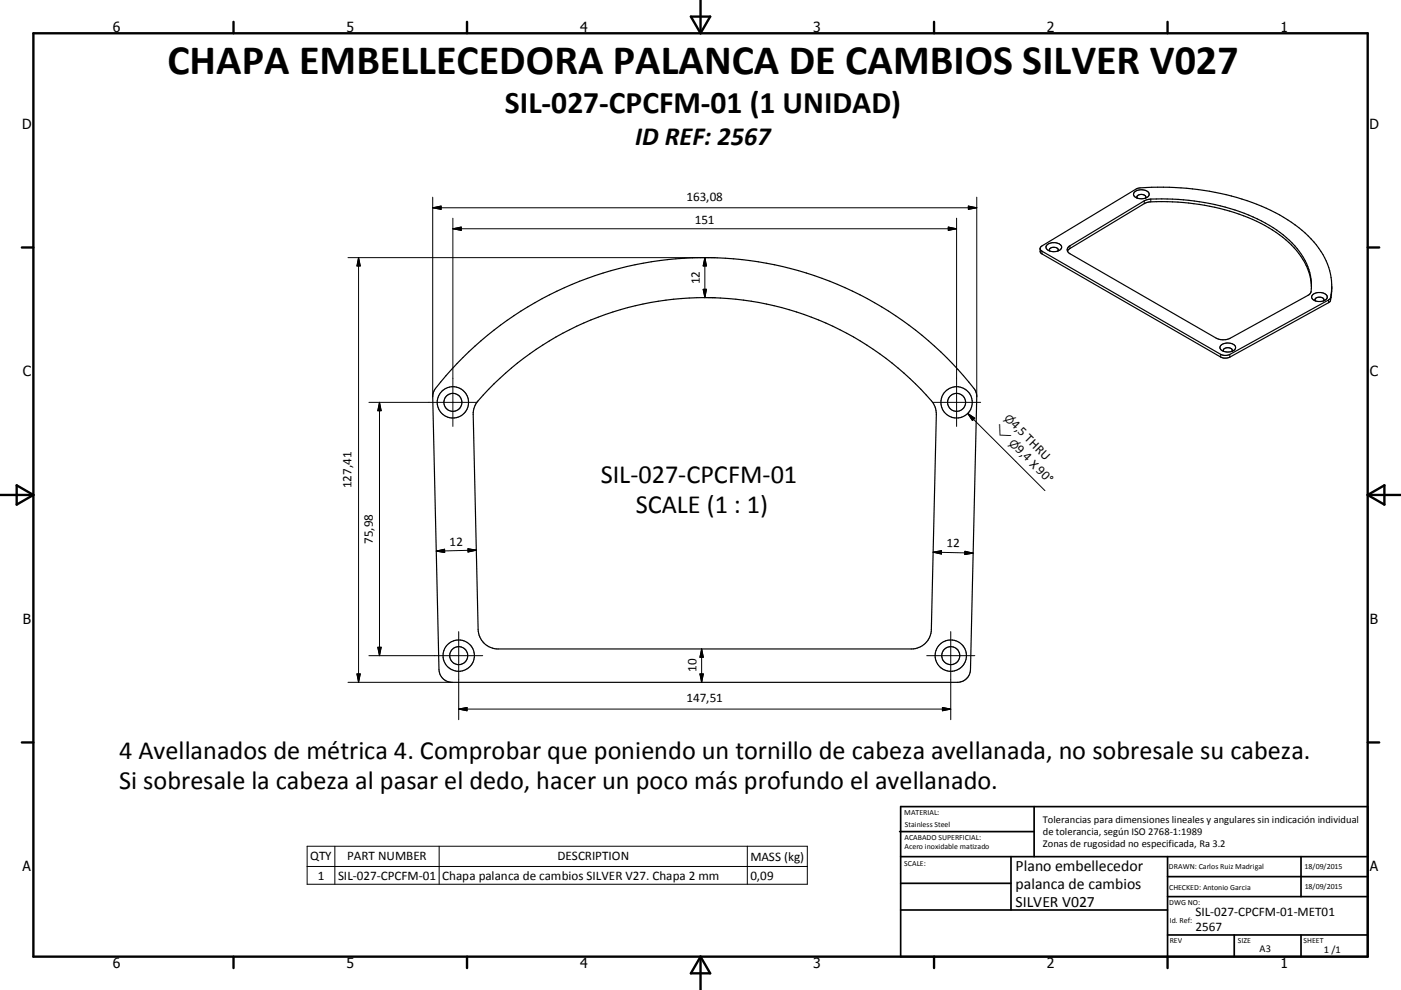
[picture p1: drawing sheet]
<svg xmlns="http://www.w3.org/2000/svg" width="420mm" height="297mm" viewBox="0 0 420 297" stroke-linecap="round" stroke-linejoin="round" font-family="sans-serif">
<g fill="none" stroke="#000" stroke-width=".36">
<path d="M340.1 57.7a3.1 3.1 0 0 1 4.4 .4 2.03 2.03 0 0 1-2.7 1.5 1.55 1.55 0 0 1-1.8-1.7zM341 59.4a.91 .91 0 0 1 .2-.9 .91 .91 0 0 1 1-.2 .89 .89 0 0 1 1 .2 .89 .89 0 0 1 .2 .9M311.8 74.7l.6 .7 53.6 30.9a3.1 3.1 0 0 0 2.7 0l29.6-16.3 .6-.7 .4-3M312 74.1l28.9-17.5a76.5 76.5 0 0 1 42.7 7.9 31.3 31.3 0 0 1 14.4 14.8 18.7 18.7 0 0 1 .7 11.2l-30 16.6a3.1 3.1 0 0 1-2.7 0l-53.6-30.9-.5-.6zM313.8 73.5a3 3 0 0 1 4.5 .4 2.03 2.03 0 0 1-2.7 1.6 1.57 1.57 0 0 1-1.9-1.8zM314.7 75.3a.79 .79 0 0 1 .1-.9 .79 .79 0 0 1 .9-.2 1.12 1.12 0 0 1 1.6 1l-.1 .1M320 75.3l.8-.7 22.8-13.8a66.9 66.9 0 0 1 31.9 5 31 31 0 0 1 16.1 13.8l1 2.7 .6 3.8M320.3 74.1l22.8-13.8 .9-.4a65.3 65.3 0 0 1 36.6 7.7 25 25 0 0 1 12.1 14.2 11.4 11.4 0 0 1 .1 6.3l-24 13.4a4.9 4.9 0 0 1-4.2 0l-43.8-25.3a1.25 1.25 0 0 1-.5-2.1zM393.5 88.5a3 3 0 0 1 4.4 .4 1.72 1.72 0 0 1-1.9 1.6 2.03 2.03 0 0 1-2.7-1.6zM394.4 90.3a.79 .79 0 0 1 .1-.9 .79 .79 0 0 1 .8-.2 1.12 1.12 0 0 1 1.6 .9l-.1 .2M138.8 107.3a102.5 102.5 0 0 1 153.7 10l.3 1.7-1.8 81.9a3.9 3.9 0 0 1-3.9 3.8h-151.6a3.9 3.9 0 0 1-3.9-3.8l-1.9-81.9 .2-1.3a55.7 55.7 0 0 1 8.9-10.4zM148.1 115.1a89.9 89.9 0 0 1 131.8 6l.6 1.6 .2 1.6-1.5 64.5a6 6 0 0 1-6 5.9h-123.9a6 6 0 0 1-6-5.9l-1.4-64.5a6.1 6.1 0 0 1 1.4-4.1z"/>
<path d="M366 103.6a3.1 3.1 0 0 1 4.4 .4 2.03 2.03 0 0 1-2.7 1.6 1.55 1.55 0 0 1-1.8-1.8zM366.9 105.4a.91 .91 0 0 1 .2-.9 .91 .91 0 0 1 1-.2 .89 .89 0 0 1 1 .2 .89 .89 0 0 1 .2 .9"/>
<circle cx="135.8" cy="120.7" r="2.69"/>
<circle cx="135.8" cy="120.7" r="4.7"/>
<circle cx="286.8" cy="120.7" r="2.7"/>
<circle cx="286.8" cy="120.7" r="4.7"/>
<circle cx="137.5" cy="196.7" r="4.7"/>
<circle cx="137.5" cy="196.7" r="2.7"/>
<circle cx="285" cy="196.7" r="2.7"/>
<circle cx="285" cy="196.7" r="4.7"/>
</g>
<g fill="none" stroke="#000" stroke-width=".3">
<path d="M129.7 59.2v59.8M292.8 59.2v59.8M345 59.7v.9M104.3 77.3h110.2M107.5 77.3l.5 2.5h-1zM107.5 77.3v127.4M129.7 62.3h163.1M129.7 62.3l2.5-.5v1zM135.8 68.6h151M135.8 68.6l2.5-.5v1zM135.8 65.5v62.4M211.3 77.3v12"/>
<path d="M211.3 77.3l.5 2.5h-1zM284.3 68.1l2.5 .5-2.5 .5zM286.8 65.5v62.4M290.3 61.8l2.5 .5-2.5 .5zM312.4 75.4v.8M320.8 73.7v.9M343.1 60.3v.8M210.8 86.8h1l-.5 2.5zM211.3 89.3h3.2M398.3 90v.8M398.9 89.3v.8M366 106.3v.8"/>
<path d="M368.7 106.3v.8M110.6 120.7h32.4M113.8 120.7v76M113.8 120.7l.5 2.5h-1zM279.6 120.7h14.4M290.1 124l23.2 23.2M290.1 124l2.1 1.5-.7 .7zM130.8 165.3l2.5-.5v1zM140.3 164.6l2.5 .5-2.5 .5zM142.8 165.1l-12 .2M279.8 165.7l11.9 .2M279.8 165.7l2.5-.5-.1 1z"/>
<path d="M289.3 165.4l2.4 .5-2.4 .5zM110.6 196.7h34.1M113.3 194.2h1l-.5 2.5zM137.5 189.5v26.4M210.4 194.7v10M210.4 194.7l.5 2.5h-1.1zM277.8 196.7h14.5M285 189.5v26.4M104.3 204.7h31.2M107 202.2h1l-.5 2.5zM137.5 212.7h147.5M137.5 212.7l2.5-.5v1z"/>
<path d="M209.8 202.2h1.1l-.5 2.5zM282.5 212.2l2.5 .5-2.5 .5zM92.1 253.9h149.9v11.4h-149.9zM92.1 260h149.9M100.4 253.9v11.4M131.7 253.9v11.4M224 253.9v11.4"/>
</g>
<g fill="none" stroke="#000" stroke-width=".71">
<path d="M10 10h400v277h-400zM70 6.6v3.4M140 6.6v3.4M207.1 5h5.8l-2.9 5zM210 0v10M280 6.6v3.4M350 6.6v3.4M6.6 74.2h3.4M410 74.2h3.5M0 148.5h10M5 145.6l5 2.9-5 2.9zM410 148.5h10.1"/>
<path d="M410 148.5l5.1-2.9v5.8zM6.6 222.7h3.4M410 222.7h3.5M70 287v3.4M140 287v3.4M210 287v10M210 287l2.9 5h-5.8zM280 287v3.4M350 287v3.4"/>
</g>
<g fill="none" stroke="#000" stroke-width=".51">
<path d="M269.7 249.5h40.3M270 242h140v45h-140zM270 257h140M303.1 257v16M310 242v15M350 257v30M390.1 257v12M270 265h33.1M270 273h80M350 269h60M350 263h60M350 280.5h60"/>
<path d="M370 280.5v6.5M390.1 280.5v6.5"/>
</g>
<g fill="#000" stroke="#000" stroke-width=".3">
<path d="M107.5 77.3l.5 2.5h-1zM129.7 62.3l2.5-.5v1zM135.8 68.6l2.5-.5v1zM211.3 77.3l.5 2.5h-1zM284.3 68.1l2.5 .5-2.5 .5zM290.3 61.8l2.5 .5-2.5 .5zM210.8 86.8h1l-.5 2.5zM113.8 120.7l.5 2.5h-1zM290.1 124l2.1 1.5-.7 .7zM130.8 165.3l2.5-.5v1zM140.3 164.6l2.5 .5-2.5 .5zM279.8 165.7l2.5-.5-.1 1z"/>
<path d="M289.3 165.4l2.4 .5-2.4 .5zM113.3 194.2h1l-.5 2.5zM210.4 194.7l.5 2.5h-1.1zM107 202.2h1l-.5 2.5zM137.5 212.7l2.5-.5v1zM209.8 202.2h1.1l-.5 2.5zM282.5 212.2l2.5 .5-2.5 .5z"/>
</g>
<text font-size="12.6" x="50.2" y="22.2">CHAPA EMBELLECEDORA PALANCA DE CAMBIOS SILVER V027</text>
<text font-size="9.4" x="151.4" y="34">SIL-027-CPCFM-01 (1 UNIDAD)</text>
<g font-size="7.9">
<text x="190.4" y="43.5">ID REF: 2567</text>
<text x="180.1" y="144.9">SIL-027-CPCFM-01</text>
<text x="190.6" y="153.9">SCALE (1 : 1)</text>
<text x="35.7" y="227.6">4 Avellanados de métrica 4. Comprobar que poniendo un tornillo de cabeza avellanada, no sobresale su cabeza.</text>
<text x="35.7" y="236.6">Si sobresale la cabeza al pasar el dedo, hacer un poco más profundo el avellanado.</text>
</g>
<g font-size="4.7">
<text x="304.5" y="261.2">Plano embellecedor</text>
<text x="304.5" y="266.6">palanca de cambios</text>
<text x="304.5" y="272">SILVER V027</text>
</g>
<g font-size="4.2">
<text x="33.9" y="9.6">6</text>
<text x="103.9" y="9.6">5</text>
<text x="173.9" y="9.6">4</text>
<text x="243.8" y="9.6">3</text>
<text x="313.9" y="9.6">2</text>
<text x="383.9" y="9.6">1</text>
<text x="6.7" y="38.7">D</text>
<text x="410.5" y="38.7">D</text>
<text x="6.9" y="112.9">C</text>
<text x="410.7" y="112.9">C</text>
<text x="6.9" y="187.1">B</text>
<text x="410.7" y="187.1">B</text>
<text x="6.8" y="261.4">A</text>
<text x="410.7" y="261.4">A</text>
<text x="33.9" y="290.4">6</text>
<text x="103.9" y="290.4">5</text>
<text x="173.9" y="290.4">4</text>
<text x="243.8" y="290.4">3</text>
<text x="313.9" y="290.4">2</text>
<text x="383.9" y="290.4">1</text>
</g>
<g font-size="3.9">
<text x="205.8" y="60.3">163,08</text>
<text x="208.3" y="67.1">151</text>
<text x="209.8" y="85.3" transform="rotate(-90 209.8 85.3)">12</text>
<text x="302.9" y="127.6" transform="rotate(45 302.9 127.6)">4,5 THRU</text>
<text x="304.3" y="135.1" transform="rotate(45 304.3 135.1)">9,4 X 90°</text>
<text x="105.4" y="146.5" transform="rotate(-90 105.4 146.5)">127,41</text>
<text x="111.8" y="163.2" transform="rotate(-90 111.8 163.2)">75,98</text>
<text x="134.8" y="163.7" transform="rotate(-1 134.8 163.7)">12</text>
<text x="283.8" y="164.3" transform="rotate(1 283.8 164.3)">12</text>
<text x="208.8" y="201.7" transform="rotate(-90 208.8 201.7)">10</text>
<text x="205.8" y="210.7">147,51</text>
<text x="93" y="258.1">QTY</text>
<text x="95.2" y="263.9">1</text>
<text x="101.3" y="263.9">SIL-027-CPCFM-01</text>
<text x="104.1" y="258.1">PART NUMBER</text>
<text x="132.6" y="263.9">Chapa palanca de cambios SILVER V27. Chapa 2 mm</text>
<text x="167.1" y="258.1">DESCRIPTION</text>
<text x="225" y="258.3">MASS (kg)</text>
<text x="225" y="263.9">0,09</text>
<text x="358.4" y="274.9">SIL-027-CPCFM-01-MET01</text>
<text x="358.4" y="279.4">2567</text>
</g>
<g font-size="3.3">
<text x="300.9" y="125.6" transform="rotate(45 300.9 125.6)">⌀</text>
<text x="297.9" y="128.7" transform="rotate(45 297.9 128.7)">⌵</text>
<text x="302.3" y="133.2" transform="rotate(45 302.3 133.2)">⌀</text>
</g>
<g font-size="3.1">
<text x="312.7" y="246.8">Tolerancias para dimensiones lineales y angulares sin indicación individual</text>
<text x="312.7" y="250.4">de tolerancia, según ISO 2768-1:1989</text>
<text x="312.7" y="254">Zonas de rugosidad no especificada, Ra 3.2</text>
<text x="377.6" y="285.6">A3</text>
<text x="396.9" y="285.9">1 /1</text>
</g>
<g font-size="2.4">
<text x="271.1" y="244.4">MATERIAL:</text>
<text x="271.2" y="252">ACABADO SUPERFICIAL:</text>
<text x="271.3" y="248">Stainless Steel</text>
<text x="271.2" y="254.7">Acero inoxidable matizado</text>
<text x="271.1" y="259.7">SCALE:</text>
<text x="350.4" y="260.8">DRAWN: Carlos Ruiz Madrigal</text>
<text x="391.1" y="260.6">18/09/2015</text>
<text x="350.5" y="267">CHECKED: Antonio Garcia</text>
<text x="391.2" y="266.7">18/09/2015</text>
<text x="350.5" y="271.4">DWG NO:</text>
<text x="350.7" y="276.9">Id. Ref:</text>
<text x="350.7" y="282.8">REV</text>
<text x="371.1" y="282.9">SIZE</text>
<text x="390.8" y="283">SHEET</text>
</g>
</svg>
